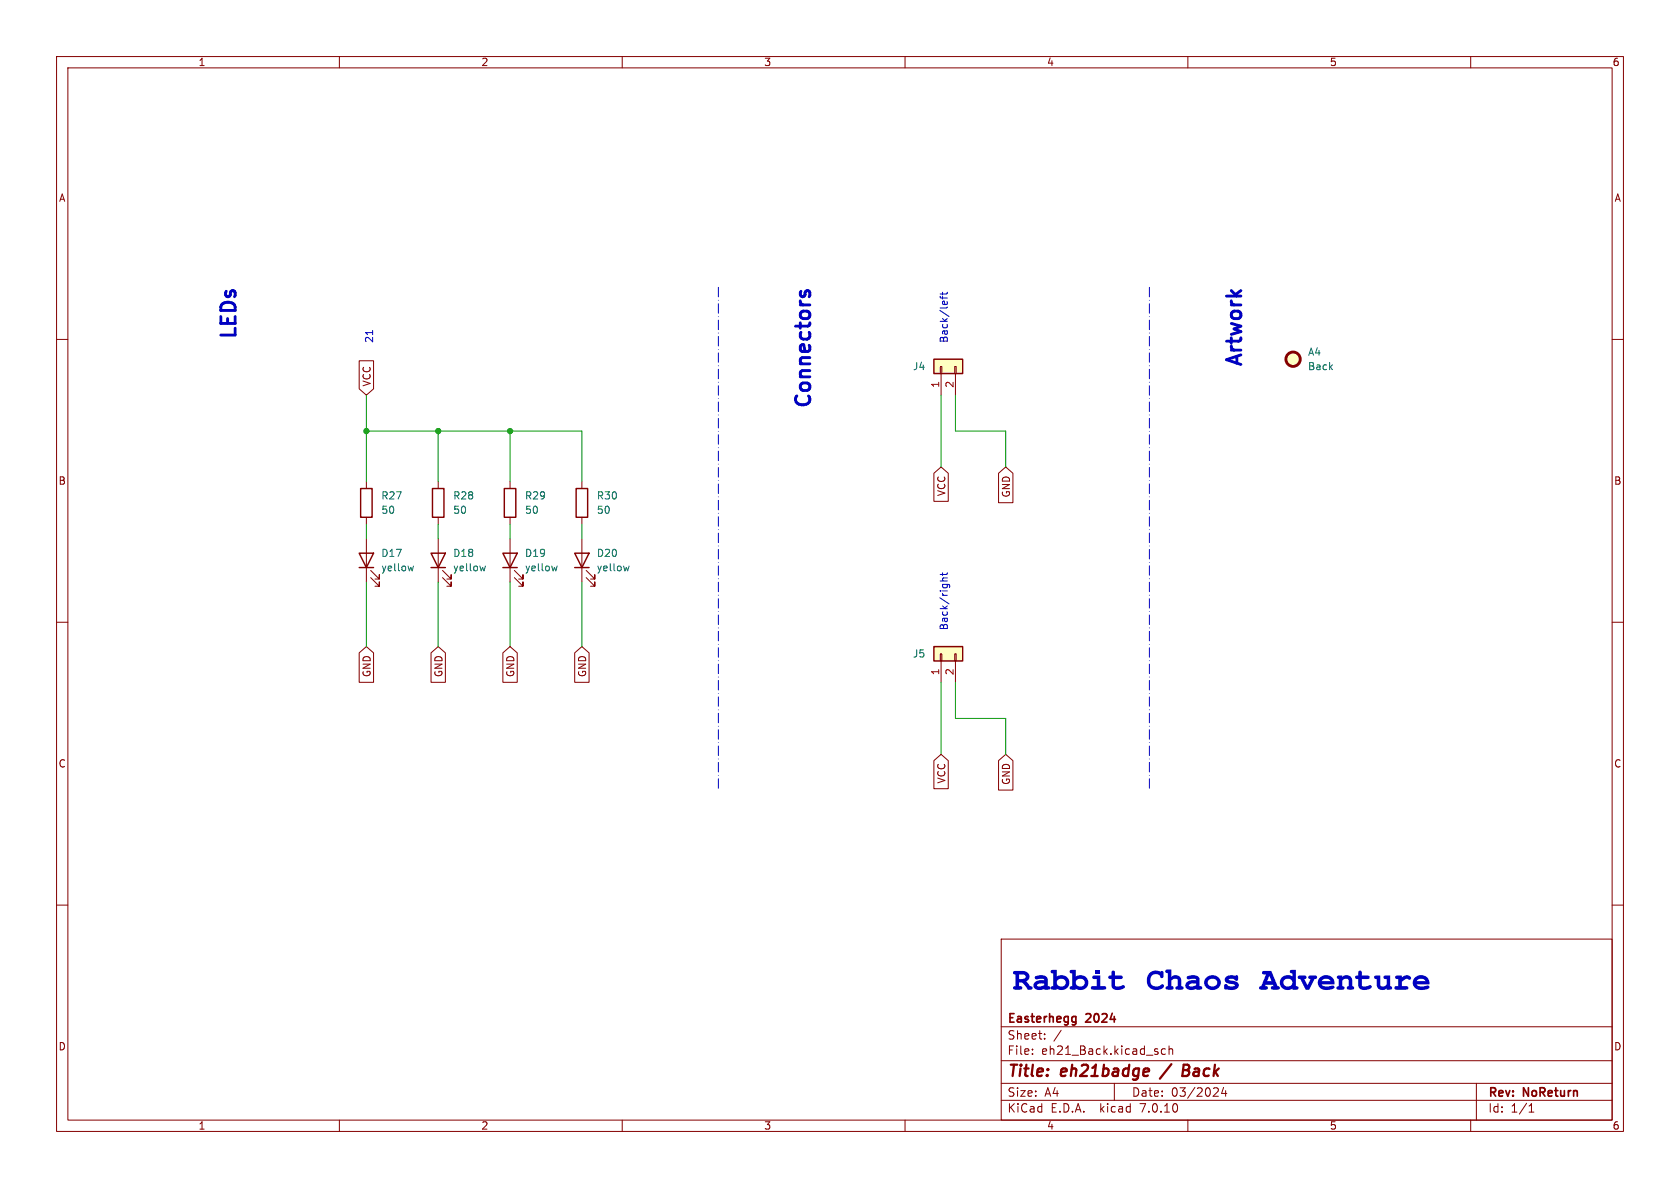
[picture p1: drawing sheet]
<svg xmlns="http://www.w3.org/2000/svg" width="297mm" height="210mm" viewBox="0 0 297 210" stroke-linecap="round" stroke-linejoin="round" font-family="sans-serif">
<g fill="none" stroke="#840000" stroke-width=".18">
<path d="M10 10h277v190h-277zM12 12h273v186h-273zM60 10v2M110 10v2M160 10v2M210 10v2M260 10v2M10 60h2M285 60h2M63.5 63.8h2.5v4.9l-1.2 1.2-1.3-1.2zM166.2 64.8h.3v1.2h-.3zM166.4 66v3.9"/>
<path d="M168.8 64.8h.2v1.2h-.2zM168.9 66v3.9M64.8 85.1v1.3M64.8 91.4v1.3M64.8 95.3v7.6M77.5 85.1v1.3M77.5 91.4v1.3M77.5 95.3v7.6M90.2 85.1v1.3M90.2 91.4v1.3M90.2 95.3v7.6M102.9 85.1v1.3"/>
<path d="M102.9 91.4v1.3M102.9 95.3v7.6M165.1 83.7l1.3-1.1 1.2 1.1v4.9h-2.5zM176.5 83.7l1.3-1.1 1.3 1.1v5.2h-2.6zM10 110h2M63.5 115.4l1.3-1.1 1.2 1.1v5.2h-2.5zM65.5 102.1l1.6 1.5v-.7v.7h-.8M65.5 100.8l1.6 1.6v-.8v.8h-.8M76.2 115.4l1.3-1.1 1.2 1.1v5.2h-2.5zM78.2 102.1l1.6 1.5v-.7v.7h-.8M78.2 100.8l1.6 1.6v-.8v.8h-.8M88.9 115.4l1.3-1.1 1.2 1.1v5.2h-2.5z"/>
<path d="M90.9 102.1l1.6 1.5v-.7v.7h-.8M90.9 100.8l1.6 1.6v-.8v.8h-.8M101.6 115.4l1.3-1.1 1.2 1.1v5.2h-2.5zM103.6 102.1l1.6 1.5v-.7v.7h-.8M103.6 100.8l1.6 1.6v-.8v.8h-.8M166.2 115.6h.3v1.2h-.3zM166.4 116.8v3.9M168.8 115.6h.2v1.2h-.2zM168.9 116.8v3.9M285 110h2M165.1 134.5l1.3-1.1 1.2 1.1v4.9h-2.5zM176.5 134.5l1.3-1.1 1.3 1.1v5.2h-2.6z"/>
<path d="M10 160h2M285 160h2M177 166h108v32h-108zM60 198v2M110 198v2M160 198v2M177 194.5h108M177 191.5h108M177 187.5h108M177 181.5h108M182.5 186.3v.1M182.5 185.5v.1"/>
<path d="M184.7 183.6v.1M184.7 182.8v.1M187.6 182.1l-1.3 2M197 191.5v3M206 185.5l-.4-.1-.3 .3v.4l.2 .2h.5M206.7 185.5l.2-.1 .3 .1 .1 .9M206.7 184.9v1.5M210 198v2M215.1 192.3l.3 .3-.1 .3-.8 .9h.9M216.3 192.2l-.3 1.1h.9M216.7 192.8v1M260 198v2"/>
<path d="M261 191.5v6.5M270.3 196.6h.9M270.3 195.5l.4-.4v1.5"/>
</g>
<path d="M207.1 188.1l-2 2.6M209.1 189.2h.7M209.8 189.2l.3 .1M209.9 188.2h-.6l-.3 2 1-.1M210 189.1l-.2 .1" fill="none" stroke="#840000" stroke-width=".4"/>
<path d="M189.8 179.7l.4 .1M190.2 179.7v1.2l-.3 .3M190.2 180.6l-.4 .1" fill="none" stroke="#840000" stroke-width=".3"/>
<g fill="none" stroke="#840000" stroke-width=".25">
<path d="M165.1 63.5h5.1v2.5h-5.1zM63.5 97.8h2.5l-1.2 2.5zM63.8 86.4h2v5h-2zM76.2 97.8h2.5l-1.2 2.5zM76.5 86.4h2v5h-2zM88.9 97.8h2.5l-1.2 2.5zM89.2 86.4h2v5h-2zM101.6 97.8h2.5l-1.2 2.5zM101.9 86.4h2v5h-2zM63.5 100.3h2.5M76.2 100.3h2.5M88.9 100.3h2.5"/>
<path d="M101.6 100.3h2.5M165.1 114.3h5.1v2.5h-5.1z"/>
</g>
<path d="M73.1 100.1l-.2 .8-.3-.6M85.8 100.1l-.2 .8-.3-.6M98.5 100.1l-.2 .8-.3-.6M111.2 100.1l-.2 .8-.3-.6" fill="none" stroke="#006464" stroke-width=".18"/>
<g fill="#ffffc2" stroke="#ffffc2" stroke-width=".18">
<path d="M165.1 63.5h5.1v2.5h-5.1z"/>
<path d="M165.1 114.3h5.1v2.5h-5.1z"/>
<circle cx="228.6" cy="63.5" r="1.27"/>
</g>
<circle cx="228.6" cy="63.5" r="1.27" fill="none" stroke="#840000" stroke-width=".51"/>
<path d="M141.6 51.5l-.1 .6M142.3 52.1l.1-.6 .4-.1 .4 .3v.5" fill="none" stroke="#0000c2" stroke-width=".51"/>
<path d="M166.2 52.4l.2 .3h1.1M166.6 53.4l.3-.2 .2 .6M166.6 51.7v.4M166.6 52.4v.5M167.4 53.3l.1 .1M167.5 51.7l-.2 .3h-1.1" fill="none" stroke="#0000c2" stroke-width=".18"/>
<g fill="#0000c2">
<path d="M196.6 171.7a.32 .32 0 0 1 .4-.1 .32 .32 0 0 1 .1 .4v.4h1a.32 .32 0 0 1 .4 .4 .32 .32 0 0 1-.4 .3h-1v1a.69 .69 0 0 0 1 .2h.1a.38 .38 0 0 1 .6 0 .38 .38 0 0 1-.4 .6l-1 .1-.7-.2-.2-.5v-1.2h-.2a.32 .32 0 0 1-.4-.3 .32 .32 0 0 1 .4-.4h.2z"/>
<path d="M250.1 172.8l.5-.3 .5-.1 .6 .1 .5 .2 .4 .6 .1 .7h-2.3l.6 .4 1-.1a.39 .39 0 0 1 .5-.1 .39 .39 0 0 1 .2 .5l-.8 .2-1 .1-.7-.4-.4-.5v-.7h2.2a.91 .91 0 0 0-1.6 0h-.6z"/>
</g>
<path d="M65.9 58.4v.8M166.2 102.7h1.3M166.6 101.2v.5M167.5 102.2h-.8l-.1 .3 .2 .2M167.5 101.2l-.2 .4h-1.1" fill="none" stroke="#0000c2" stroke-width=".18"/>
<path d="M127 50.8v88.9M203.2 50.8v88.9" fill="none" stroke="#0000c2" stroke-width=".18" stroke-dasharray="1.7 .6 0 .6"/>
<g fill="none" stroke="#009600" stroke-width=".18">
<path d="M64.8 76.2h38.1v8.9M64.8 69.9v15.2M77.5 76.2v8.9M90.2 76.2v8.9M166.4 69.9v12.7M168.9 69.9v6.3h8.9v6.4M64.8 92.7v2.6M77.5 92.7v2.6M90.2 92.7v2.6M102.9 92.7v2.6M64.8 102.9v11.4M77.5 102.9v11.4"/>
<path d="M90.2 102.9v11.4M102.9 102.9v11.4M166.4 120.7v12.7M168.9 120.7v6.3h8.9v6.4"/>
</g>
<g fill="#009600" stroke="#009600" stroke-width=".18">
<circle cx="64.8" cy="76.2" r=".46"/>
<circle cx="90.2" cy="76.2" r=".46"/>
<circle cx="77.5" cy="76.2" r=".46"/>
</g>
<g font-size="5.6" fill="#0000c2">
<text x="179.1" y="175.6">Rabbit</text>
<text x="202.6" y="175.6">Chaos Adventure</text>
</g>
<g font-size="3.5" fill="#0000c2">
<text x="41.9" y="60.5" transform="rotate(-90 41.9 60.5)">LEDs</text>
<text x="219.7" y="65.4" transform="rotate(-90 219.7 65.4)">Artwork</text>
<text x="143.5" y="72.7" transform="rotate(-90 143.5 72.7)">Connectors</text>
</g>
<g font-size="2.8" fill="#840000">
<text x="178" y="190.9">Title:</text>
<text x="187.7" y="190.9">eh21badge</text>
<text x="210.7" y="190.9">Back</text>
</g>
<g font-size="2.1" fill="#840000">
<text x="178" y="184">Sheet:</text>
<text x="178" y="181.2">Easterhegg</text>
<text x="192.1" y="181.2">2024</text>
<text x="178" y="186.7">File:</text>
<text x="184.1" y="186.7">eh21_Back.kicad_sch</text>
<text x="178" y="196.9">KiCad</text>
<text x="178" y="194.1">Size:</text>
<text x="184.7" y="194.1">A4</text>
<text x="185.7" y="196.9">E.D.A.</text>
<text x="194.6" y="196.9">kicad</text>
<text x="200" y="194.1">Date:</text>
<text x="201.8" y="196.9">7.0.10</text>
<text x="207" y="194.1">03/2024</text>
<text x="263" y="194.3">Rev:</text>
<text x="263" y="196.9">Id:</text>
<text x="267.1" y="196.9">1/1</text>
<text x="269.4" y="194.3">NoReturn</text>
</g>
<g font-size="1.8" fill="#840000">
<text x="35" y="11.9">1</text>
<text x="85" y="11.9">2</text>
<text x="135" y="11.9">3</text>
<text x="185" y="11.9">4</text>
<text x="235" y="11.9">5</text>
<text x="285" y="11.9">6</text>
<text x="10.3" y="35.9">A</text>
<text x="285.3" y="35.9">A</text>
<text x="65.7" y="68.4" transform="rotate(-90 65.7 68.4)">VCC</text>
<text x="10.3" y="85.9">B</text>
<text x="167.3" y="87.8" transform="rotate(-90 167.3 87.8)">VCC</text>
<text x="178.8" y="88.1" transform="rotate(-90 178.8 88.1)">GND</text>
<text x="285.3" y="85.9">B</text>
<text x="65.7" y="119.8" transform="rotate(-90 65.7 119.8)">GND</text>
<text x="78.4" y="119.8" transform="rotate(-90 78.4 119.8)">GND</text>
<text x="91.1" y="119.8" transform="rotate(-90 91.1 119.8)">GND</text>
<text x="103.8" y="119.8" transform="rotate(-90 103.8 119.8)">GND</text>
<text x="10.3" y="135.9">C</text>
<text x="285.3" y="135.9">C</text>
<text x="167.3" y="138.6" transform="rotate(-90 167.3 138.6)">VCC</text>
<text x="178.8" y="138.9" transform="rotate(-90 178.8 138.9)">GND</text>
<text x="10.3" y="185.9">D</text>
<text x="285.3" y="185.9">D</text>
<text x="35" y="199.9">1</text>
<text x="85" y="199.9">2</text>
<text x="135" y="199.9">3</text>
<text x="185" y="199.9">4</text>
<text x="235" y="199.9">5</text>
<text x="285" y="199.9">6</text>
</g>
<g font-size="1.8" fill="#0000c2">
<text x="66" y="60.7" transform="rotate(-90 66 60.7)">21</text>
<text x="167.6" y="60.7" transform="rotate(-90 167.6 60.7)">Back/left</text>
<text x="167.6" y="111.5" transform="rotate(-90 167.6 111.5)">Back/right</text>
</g>
<g font-size="1.8" fill="#006464">
<text x="161.3" y="65.6">J4</text>
<text x="231.1" y="63.1">A4</text>
<text x="231.1" y="65.6">Back</text>
<text x="67.3" y="88.5">R27</text>
<text x="80" y="88.5">R28</text>
<text x="92.7" y="88.5">R29</text>
<text x="105.4" y="88.5">R30</text>
<text x="67.3" y="91">50</text>
<text x="80" y="91">50</text>
<text x="92.7" y="91">50</text>
<text x="105.4" y="91">50</text>
<text x="67.3" y="101.2">yellow</text>
<text x="67.3" y="98.7">D17</text>
<text x="80" y="101.2">yellow</text>
<text x="80" y="98.7">D18</text>
<text x="92.7" y="101.2">yellow</text>
<text x="92.7" y="98.7">D19</text>
<text x="105.4" y="101.2">yellow</text>
<text x="105.4" y="98.7">D20</text>
<text x="161.3" y="116.4">J5</text>
</g>
<g font-size="1.8" fill="#a90000">
<text x="166.1" y="68.7" transform="rotate(-90 166.1 68.7)">1</text>
<text x="168.7" y="68.7" transform="rotate(-90 168.7 68.7)">2</text>
<text x="166.1" y="119.5" transform="rotate(-90 166.1 119.5)">1</text>
<text x="168.7" y="119.5" transform="rotate(-90 168.7 119.5)">2</text>
</g>
</svg>
